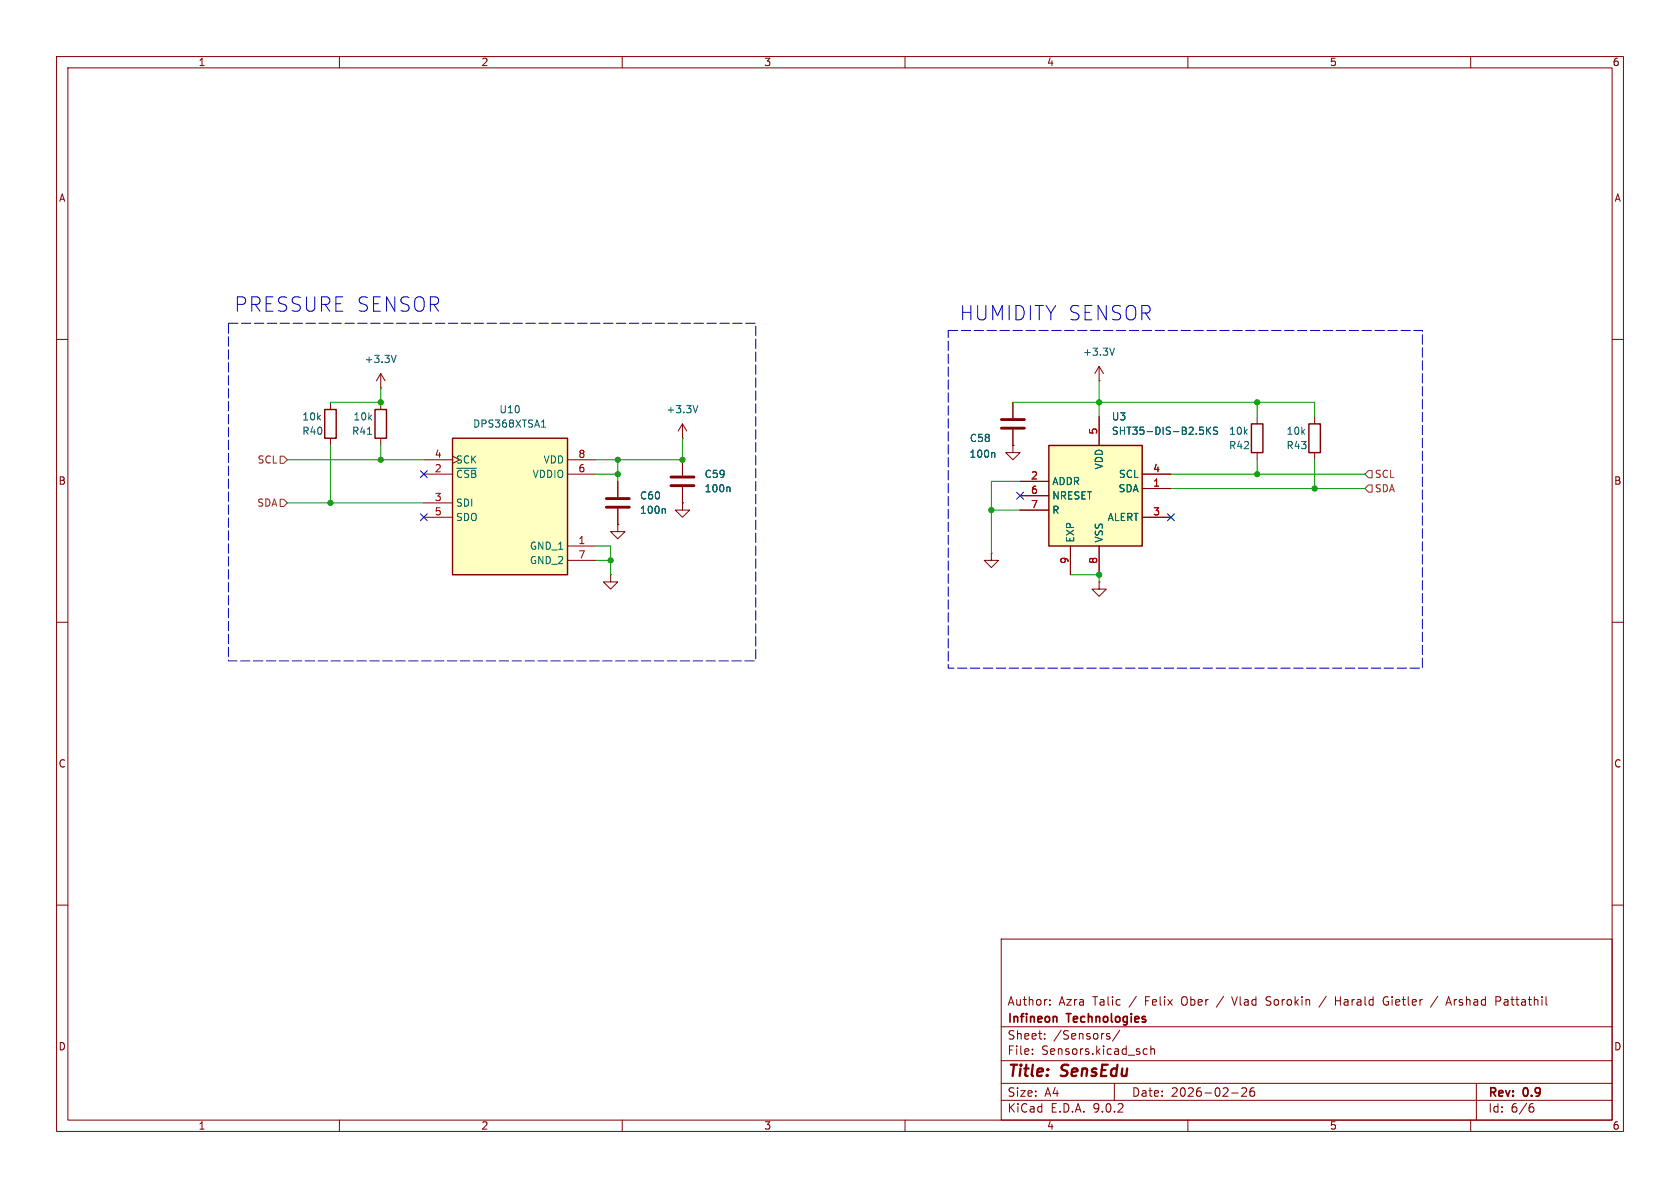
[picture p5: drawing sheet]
<svg xmlns="http://www.w3.org/2000/svg" width="297mm" height="210mm" viewBox="0 0 297 210" stroke-linecap="round" stroke-linejoin="round" font-family="sans-serif">
<g fill="none" stroke="#840000" stroke-width=".18">
<path d="M10 10h277v190h-277zM12 12h273v186h-273zM60 10v2M110 10v2M160 10v2M210 10v2M260 10v2M10 60h2M58.4 71.1v1.3M58.4 77.5v1.2M67.3 71.1v1.3M67.3 77.5v1.2"/>
<path d="M120.6 77.5h.1M120.6 74.9v2.6M120.6 74.9l-.7 1.3M120.6 74.9l.8 1.3M222.2 73.7v1.2M285 60h2M109.2 92.7v1.3h1.3l-1.3 1.3-1.3-1.3h1.3M109.2 92.7h.1M109.2 85.1v2.8M109.2 89.9v2.8M120.6 81.3v2.8M120.6 86.1v2.8"/>
<path d="M222.2 80v1.3M10 110h2M107.9 101.6v1.3h1.3l-1.3 1.2-1.2-1.2h1.2M107.9 101.6h.1M194.3 102.9v1.2h1.3l-1.3 1.3-1.3-1.3h1.3M194.3 102.9h.1M285 110h2M10 160h2M177 166h108v32h-108zM185.6 177.6v.1M185.6 176.8v.1M217.7 176.2l.5 1.5"/>
<path d="M223.8 177.6l.6 .1M224.1 176.2l-.3 .3 .1 .3 .2 .1M234.5 176.1l-1.3 2M236.1 176.2v1.5M236.1 176.9h.9M245.2 177.1h.3M245.2 176.2a.75 .75 0 0 0-.7 .7 .75 .75 0 0 0 .7 .8l.2-.1M254.2 176.1l-1.3 2M255.6 177.7l.5-1.5 .5 1.5M255.7 177.3h.8M264.5 176.2h.5l.3 .3-.1 .4-.7 .1M285 160h2"/>
<path d="M60 198v2M110 198v2M160 198v2M177 194.5h108M177 191.5h108M177 187.5h108M177 181.5h108M182.5 186.3v.1M182.5 185.5v.1M184.7 183.6v.1M184.7 182.8v.1M195.8 183.2l.4 .1v.2l-.2 .2h-.3"/>
<path d="M195.8 182.7l.4 .1M197 191.5v3M198 182.1l-1.3 2M202.2 186.3l.2 .1 .4-.1M202.8 185.5l-.4-.1-.2 .1M203.5 185.5l.2-.1 .3 .1 .1 .9M203.5 184.9v1.5M210 198v2M217.7 193.2h1.2M219.5 192.4l.6-.1 .2 .1 .1 .3-.9 1.1h.9M221.7 192.3a.59 .59 0 0 0-.7 .6v.6l.1 .2 .4 .1 .2-.1 .1-.5-.1-.3h-.5l-.2 .3M260 198v2"/>
<path d="M261 191.5v6.5M270.6 195.7h.4l.2 .3-.1 .5-.5 .1M271 195.1l-.4 .1"/>
</g>
<path d="M186.6 179.7l.2 .2v.8" fill="none" stroke="#840000" stroke-width=".3"/>
<path d="M57.4 72.4h2v5.1h-2zM66.3 72.4h2v5.1h-2zM221.2 74.9h2.1v5.1h-2.1z" fill="none" stroke="#840000" stroke-width=".25"/>
<path d="M107.2 88.1h4.1M107.2 89.7h4.1M118.6 84.3h4.1M118.6 85.9h4.1" fill="none" stroke="#840000" stroke-width=".51"/>
<path d="M65 76.8h.7M123.4 71.7l-.5 1.3M117.4 89.9l.2 .2v.6M128.9 86.1l.1 .2v.6" fill="none" stroke="#006464" stroke-width=".18"/>
<path d="M80 77.5h20.3v24.1h-20.3z" fill="#ffffc2"/>
<path d="M80 77.5h20.3v24.1h-20.3z" fill="none" stroke="#840000" stroke-width=".25"/>
<g fill="none" stroke="#840000" stroke-width=".18">
<path d="M67.3 68.6h.1M67.3 66l-.8 1.3M67.3 66l.8 1.3M67.3 66v2.6M179.1 78.7v1.3h1.2l-1.2 1.3-1.3-1.3h1.3M179.1 78.7h.1M179.1 71.1v2.8M179.1 75.9v2.8M74.9 81.3h5.1M74.9 83.8h5.1M74.9 88.9h5.1M74.9 91.4h5.1"/>
<path d="M100.3 81.3h5.1M100.3 83.8h5.1M100.3 96.5h5.1M100.3 99.1h5.1M120.6 88.9v1.3h1.3l-1.3 1.2-1.2-1.2h1.2M120.6 88.9h.1M175.3 97.8v1.3h1.2l-1.2 1.2-1.3-1.2h1.3M175.3 97.8h.1"/>
</g>
<path d="M70 62.8l-.4 1.3M95.7 75.5h.8M96 74.4l.1-.2v1.3M175.7 80l.2 .2v.6M80.7 82.8h3.5" fill="none" stroke="#006464" stroke-width=".18"/>
<path d="M177 75.7h4.1M177 74.2h4.1" fill="none" stroke="#840000" stroke-width=".51"/>
<path d="M185.4 78.7h16.5v17.8h-16.5z" fill="#ffffc2"/>
<path d="M185.4 78.7h16.5v17.8h-16.5zM231.4 74.9h2v5.1h-2z" fill="none" stroke="#840000" stroke-width=".25"/>
<g fill="none" stroke="#840000" stroke-width=".18">
<path d="M179.1 78.7h.1M179.1 71.1v2.8M179.1 75.9v2.8M194.3 67.3h.1M194.3 64.8v2.5M194.3 73.7v5M194.3 64.8l-.8 1.2M194.3 64.8l.8 1.2M232.4 73.7v1.2M109.2 92.7h.1M109.2 85.1v2.8M109.2 89.9v2.8"/>
<path d="M120.6 88.9h.1M120.6 81.3v2.8M120.6 86.1v2.8M180.3 85.1h5.1M180.3 87.6h5.1M180.3 90.2h5.1M189.2 96.5v5.1M194.3 96.5v5.1M201.9 83.8h5.1M201.9 86.4h5.1M201.9 91.4h5.1M232.4 80v1.3"/>
</g>
<path d="M175.7 80l.2 .2v.6M197 61.5l-.4 1.3M212.1 75.5h.6M212.5 76l.3 .2v.3l-.3 .3M213.3 75.5v1.3M213.5 76.1l.5 .7M214 75.5l-.7 .7M215.3 75.6l-.5-.1-.2 .1v.4l.5 .2 .2 .3-.3 .3-.5-.1M117.4 89.9l.2 .2v.6M128.9 86.1l.1 .2v.6" fill="none" stroke="#006464" stroke-width=".18"/>
<path d="M49.5 88.3h.7l.6 .6-.6 .6h-.7zM49.5 80.6h.7l.6 .7-.6 .6h-.7zM241.9 83.2h.7v1.3h-.7l-.6-.7zM241.9 85.7h.7v1.3h-.7l-.6-.6z" fill="none" stroke="#725600" stroke-width=".18"/>
<g fill="none" stroke="#009600" stroke-width=".18">
<path d="M58.4 78.7v10.2M67.3 68.6v2.5h-8.9M67.3 78.7v2.6M120.6 77.5v3.8h-15.2M179.1 71.1h53.3v2.6M194.3 67.3v6.4M222.2 71.1v2.6M50.8 81.3h24.1M50.8 88.9h24.1M105.4 99.1h2.5M105.4 96.5h2.5v5.1M105.4 83.8h3.8"/>
<path d="M109.2 81.3v3.8M175.3 90.2h5M180.3 85.1h-5v12.7M207 83.8h34.3M207 86.4h34.3M222.2 81.3v2.5M232.4 81.3v5.1M189.2 101.6h5.1v1.3"/>
</g>
<path d="M74.3 83.2l1.2 1.2M74.3 90.8l1.2 1.2M75.5 83.2l-1.2 1.2M75.5 90.8l-1.2 1.2M179.7 87l1.2 1.2M180.9 87l-1.2 1.2M206.4 90.8l1.2 1.2M207.6 90.8l-1.2 1.2" fill="none" stroke="#000084" stroke-width=".18"/>
<path d="M40.4 57.2h93.2v59.6h-93.2zM167.6 58.4h83.9v59.7h-83.9z" fill="none" stroke="#0000c2" stroke-width=".18" stroke-dasharray="1.7 .6"/>
<g fill="#009600" stroke="#009600" stroke-width=".18">
<circle cx="67.3" cy="71.1" r=".46"/>
<circle cx="120.6" cy="81.3" r=".46"/>
<circle cx="109.2" cy="83.8" r=".46"/>
<circle cx="109.2" cy="81.3" r=".46"/>
<circle cx="107.9" cy="99.1" r=".46"/>
<circle cx="67.3" cy="81.3" r=".46"/>
<circle cx="58.4" cy="88.9" r=".46"/>
<circle cx="194.3" cy="71.1" r=".46"/>
<circle cx="222.2" cy="83.8" r=".46"/>
<circle cx="194.3" cy="101.6" r=".46"/>
<circle cx="175.3" cy="90.2" r=".46"/>
<circle cx="232.4" cy="86.4" r=".46"/>
<circle cx="222.2" cy="71.1" r=".46"/>
</g>
<g font-size="3.5" fill="#0000c2">
<text x="41.4" y="55.4">PRESSURE SENSOR</text>
<text x="169.6" y="56.9">HUMIDITY SENSOR</text>
</g>
<g font-size="2.8" fill="#840000">
<text x="178" y="190.9">Title:</text>
<text x="187.7" y="190.9">SensEdu</text>
</g>
<g font-size="2.1" fill="#840000">
<text x="178" y="178">Author:</text>
<text x="187.2" y="178">Azra</text>
<text x="193.2" y="178">Talic</text>
<text x="199.8" y="178">/</text>
<text x="202.7" y="178">Felix</text>
<text x="209.3" y="178">Ober</text>
<text x="215.7" y="178">/</text>
<text x="218.6" y="178">Vlad</text>
<text x="224.7" y="178">Sorokin</text>
<text x="237.2" y="178">Harald</text>
<text x="245.9" y="178">Gietler</text>
<text x="257.4" y="178">Arshad</text>
<text x="266.2" y="178">Pattathil</text>
<text x="178" y="184">Sheet:</text>
<text x="178" y="181.2">Infineon</text>
<text x="186.2" y="184">/Sensors/</text>
<text x="188.7" y="181.2">Technologies</text>
<text x="178" y="186.7">File:</text>
<text x="184.1" y="186.7">Sensors.kicad_sch</text>
<text x="178" y="196.9">KiCad</text>
<text x="178" y="194.1">Size:</text>
<text x="184.7" y="194.1">A4</text>
<text x="185.7" y="196.9">E.D.A.</text>
<text x="193.3" y="196.9">9.0.2</text>
<text x="200" y="194.1">Date:</text>
<text x="207" y="194.1">2026-02-26</text>
<text x="263" y="194.3">Rev:</text>
<text x="263" y="196.9">Id:</text>
<text x="267.1" y="196.9">6/6</text>
<text x="269.4" y="194.3">0.9</text>
</g>
<g font-size="1.8" fill="#840000">
<text x="35" y="11.9">1</text>
<text x="85" y="11.9">2</text>
<text x="135" y="11.9">3</text>
<text x="185" y="11.9">4</text>
<text x="235" y="11.9">5</text>
<text x="285" y="11.9">6</text>
<text x="10.3" y="35.9">A</text>
<text x="285.3" y="35.9">A</text>
<text x="10.3" y="85.9">B</text>
<text x="285.3" y="85.9">B</text>
<text x="10.3" y="135.9">C</text>
<text x="285.3" y="135.9">C</text>
<text x="10.3" y="185.9">D</text>
<text x="285.3" y="185.9">D</text>
<text x="35" y="199.9">1</text>
<text x="85" y="199.9">2</text>
<text x="135" y="199.9">3</text>
<text x="185" y="199.9">4</text>
<text x="235" y="199.9">5</text>
<text x="285" y="199.9">6</text>
</g>
<g font-size="1.8" fill="#006464">
<text x="64.4" y="64.4">+3.3V</text>
<text x="191.4" y="63.1">+3.3V</text>
<text x="53.3" y="74.5">10k</text>
<text x="53.3" y="77.1">R40</text>
<text x="62.1" y="77.1">R41</text>
<text x="62.4" y="74.5">10k</text>
<text x="83.5" y="75.8">DPS368XTSA1</text>
<text x="88.2" y="73.3">U10</text>
<text x="117.7" y="73.3">+3.3V</text>
<text x="196.5" y="74.5">U3</text>
<text x="196.5" y="77.1">SHT35-DIS-B2.5KS</text>
<text x="217.2" y="77.1">10k</text>
<text x="227.3" y="77.1">10k</text>
<text x="80.5" y="82.1">SCK</text>
<text x="96" y="82.1">VDD</text>
<text x="171.3" y="81.1">100n</text>
<text x="171.4" y="78.3">C58</text>
<text x="195.2" y="83.1" transform="rotate(-90 195.2 83.1)">VDD</text>
<text x="217.2" y="79.6">R42</text>
<text x="227.3" y="79.6">R43</text>
<text x="80.5" y="84.7">~{CSB}</text>
<text x="80.5" y="89.8">SDI</text>
<text x="94.1" y="84.7">VDDIO</text>
<text x="113" y="88.5">C60</text>
<text x="124.5" y="87.2">100n</text>
<text x="124.5" y="84.7">C59</text>
<text x="185.9" y="86">ADDR</text>
<text x="185.9" y="88.5">NRESET</text>
<text x="197.7" y="87.2">SDA</text>
<text x="197.7" y="84.7">SCL</text>
<text x="80.5" y="92.3">SDO</text>
<text x="113" y="91">100n</text>
<text x="185.9" y="91">R</text>
<text x="195.7" y="92.3">ALERT</text>
<text x="93.6" y="97.4">GND_1</text>
<text x="93.6" y="99.9">GND_2</text>
<text x="190.1" y="96" transform="rotate(-90 190.1 96)">EXP</text>
<text x="195.2" y="96" transform="rotate(-90 195.2 96)">VSS</text>
</g>
<g font-size="1.8" fill="#a90000">
<text x="194.1" y="76.9" transform="rotate(-90 194.1 76.9)">5</text>
<text x="76.8" y="81">4</text>
<text x="76.8" y="83.6">2</text>
<text x="102.2" y="81">8</text>
<text x="102.2" y="83.6">6</text>
<text x="203.8" y="83.6">4</text>
<text x="76.8" y="88.6">3</text>
<text x="182.2" y="84.8">2</text>
<text x="182.2" y="87.4">6</text>
<text x="182.2" y="89.9">7</text>
<text x="203.8" y="86.1">1</text>
<text x="76.8" y="91.2">5</text>
<text x="203.8" y="91.2">3</text>
<text x="102.2" y="96.3">1</text>
<text x="102.2" y="98.8">7</text>
<text x="189" y="99.8" transform="rotate(-90 189 99.8)">9</text>
<text x="194.1" y="99.8" transform="rotate(-90 194.1 99.8)">8</text>
</g>
<g font-size="1.8" fill="#725600">
<text x="45.4" y="82.1">SCL</text>
<text x="45.4" y="89.8">SDA</text>
<text x="243" y="84.7">SCL</text>
<text x="243" y="87.2">SDA</text>
</g>
</svg>
